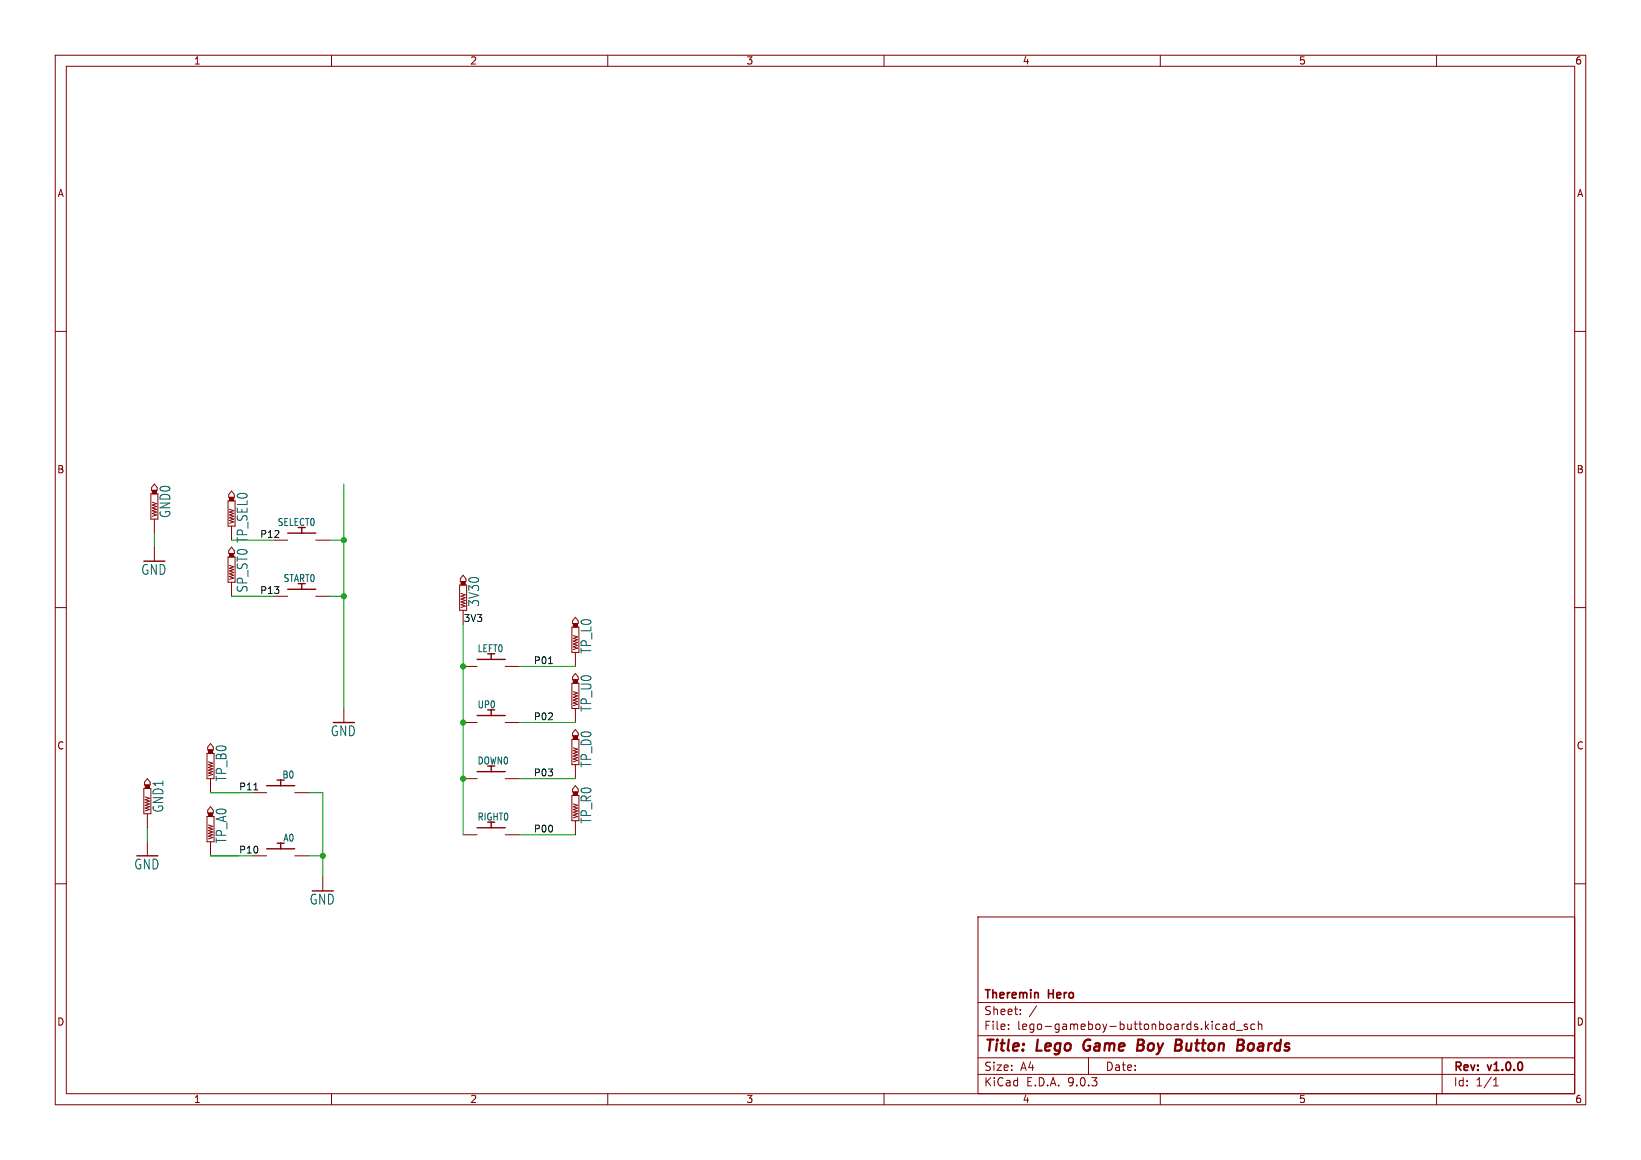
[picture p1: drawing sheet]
<svg xmlns="http://www.w3.org/2000/svg" width="297mm" height="210mm" viewBox="0 0 297 210" stroke-linecap="round" stroke-linejoin="round" font-family="sans-serif">
<g fill="none" stroke="#840000" stroke-width=".18">
<path d="M10 10h277v190h-277zM12 12h273v186h-273zM60 10v2M110 10v2M160 10v2M210 10v2M260 10v2M10 60h2M285 60h2M27.3 89.4h1.3v4.6h-1.3zM27.6 90.9l.7 .3-.7 .2 .7 .3-.7 .2 .7 .3-.7 .3 .7 .2-.7 .3 .7 .2-.7 .3M27.9 94v2.5"/>
<path d="M27.9 99.1v2.5M28.4 88.3l-.5-.7-.5 .7v.5h1M41.3 90.7h1.2v4.6h-1.2zM41.5 92.2l.8 .3-.8 .2 .8 .3-.8 .2 .8 .3-.8 .2 .8 .3-.8 .2 .8 .3-.8 .2M41.9 95.3v2.5M42.4 99.7l-.5-.6-.5 .6v.5h1M42.4 89.5l-.5-.6-.5 .6v.5h1M49.5 97.8h2.6M57.1 97.8h2.6M10 110h2M41.3 100.8h1.2v4.6h-1.2zM41.5 102.4l.8 .2-.8 .3 .8 .2-.8 .3 .8 .2-.8 .3 .8 .2-.8 .3 .8 .2-.8 .3"/>
<path d="M41.9 105.4v2.6M49.5 108h2.6M57.1 108h2.6M83.2 105.9h1.3v4.6h-1.3zM83.4 107.4l.8 .3-.8 .3 .8 .2-.8 .3 .8 .2-.8 .3 .8 .2-.8 .3 .8 .2-.8 .3M83.8 110.5v2.5M84.3 104.8l-.5-.7-.5 .7v.5h1M103.5 113.5h1.3v4.6h-1.3zM103.8 115.1l.7 .2-.7 .3 .7 .2-.7 .3 .7 .2-.7 .3 .7 .2-.7 .3 .7 .2-.7 .3M104.1 118.1v2.6M104.6 112.4l-.5-.6-.5 .6v.5h1M285 110h2"/>
<path d="M37.5 136.4h1.2v4.6h-1.2zM37.7 137.9l.8 .3-.8 .2 .8 .3-.8 .2 .8 .3-.8 .2 .8 .3-.8 .3 .8 .2-.8 .3M38.6 135.3l-.5-.7-.5 .7v.5h1M62.2 128.3v2.5M83.8 130.8h2.6M83.8 120.7h2.6M91.4 130.8h2.6M91.4 120.7h2.6M103.5 123.7h1.3v4.6h-1.3zM103.5 133.9h1.3v4.5h-1.3zM103.8 135.4l.7 .2-.7 .3 .7 .2-.7 .3 .7 .3-.7 .2 .7 .3-.7 .2 .7 .3-.7 .2M103.8 125.2l.7 .3-.7 .2 .7 .3-.7 .2 .7 .3-.7 .2 .7 .3-.7 .3 .7 .2-.7 .3"/>
<path d="M104.1 128.3v2.5M104.1 138.4v2.6M104.6 132.7l-.5-.6-.5 .6v.5h1M104.6 122.6l-.5-.7-.5 .7v.5h1M26 142.7h1.3v4.6h-1.3zM26.3 144.3l.8 .2-.8 .3 .8 .2-.8 .3 .8 .2-.8 .3 .8 .3-.8 .2 .8 .3-.8 .2M26.7 147.3v2.6M26.7 152.4v2.5M27.2 141.6l-.5-.6-.5 .6v.5h1M37.5 147.8h1.2v4.6h-1.2zM37.7 149.4l.8 .2-.8 .3 .8 .2-.8 .3 .8 .2-.8 .3 .8 .2-.8 .3 .8 .2-.8 .3M38.1 141v2.5"/>
<path d="M38.1 152.4v2.5M38.6 146.7l-.5-.6-.5 .6v.5h1M45.7 154.9h2.6M45.7 143.5h2.6M53.3 154.9h2.6M53.3 143.5h2.6M58.4 158.8v2.5M83.8 141h2.6M83.8 151.1h2.6M91.4 141h2.6M91.4 151.1h2.6M103.5 144h1.3v4.6h-1.3z"/>
<path d="M103.8 145.5l.7 .3-.7 .3 .7 .2-.7 .3 .7 .2-.7 .3 .7 .2-.7 .3 .7 .2-.7 .3M104.1 148.6v2.5M104.6 142.9l-.5-.7-.5 .7v.5h1M10 160h2M177 166h108v32h-108zM285 160h2M60 198v2M110 198v2M160 198v2M177 194.5h108M177 191.5h108M177 187.5h108"/>
<path d="M177 181.5h108M182.5 186.3v.1M182.5 185.5v.1M184.7 183.6v.1M184.7 182.8v.1M187.6 182.1l-1.3 2M197 191.5v3M210 198v2M220.6 185.4l.1 .1M220.7 186.3l-.1 .1M221.4 185.5h.6v.9M222 185.8h-.5a.29 .29 0 0 0-.2 .3 .29 .29 0 0 0 .2 .3l.5-.1"/>
<path d="M223.4 185.5l-.4-.1-.3 .3v.4l.1 .2h.6M223.4 184.9v1.5M223.7 186.5h1.2M225.7 185.5l-.3-.1-.2 .2v.2l.5 .2v.3h-.5M227.1 185.5l-.4-.1-.3 .3v.4l.1 .2h.6M227.7 185.5l.3-.1 .3 .1 .1 .9M227.7 184.9v1.5M260 198v2M261 191.5v6.5M270.3 196.6h.9M270.3 195.5l.4-.4v1.5"/>
</g>
<path d="M196.4 188.5a1.27 1.27 0 0 0 0 1.6M205.9 189.2h.7M206.6 189.2l.2 .1M206.7 188.2h-.7l-.2 2 .9-.1M206.8 189.1l-.2 .1M225.1 188.4v.4M226.6 188.9a.62 .62 0 0 0-.7 .4v.7l.3 .2h.2" fill="none" stroke="#840000" stroke-width=".4"/>
<g fill="#840000" stroke="#840000" stroke-width=".18">
<path d="M103.8 133.2h.7v.7h-.7z"/>
<path d="M37.7 147.2h.8v.6h-.8z"/>
<path d="M26.3 142.1h.8v.6h-.8z"/>
<path d="M37.7 135.8h.8v.6h-.8z"/>
<path d="M27.6 88.8h.7v.6h-.7z"/>
<path d="M103.8 123.1h.7v.6h-.7z"/>
<path d="M103.8 112.9h.7v.6h-.7z"/>
<path d="M41.5 100.2h.8v.6h-.8z"/>
<path d="M103.8 143.4h.7v.6h-.7z"/>
<path d="M41.5 90h.8v.7h-.8z"/>
<path d="M83.4 105.3h.8v.6h-.8z"/>
</g>
<g fill="none" stroke="#840000" stroke-width=".25">
<path d="M52.1 96.5h5M54.6 95.5v1M52.1 106.7h5M54.6 105.7v1M86.4 119.4h5M88.9 118.4v1M86.4 129.5h5M86.4 139.7h5M88.9 128.5v1M88.9 138.7v1M48.3 153.7h5M48.3 142.2h5"/>
<path d="M50.2 152.7h.6v1M50.2 141.2h.6v1M86.4 149.9h5M88.9 148.8v1.1"/>
</g>
<path d="M99.3 120.1h.7M45.9 143h.8" fill="none" stroke="#0f0f0f" stroke-width=".18"/>
<g fill="none" stroke="#009600" stroke-width=".18">
<path d="M27.9 96.5v2.6M41.9 97.8h7.6M59.7 97.8h2.5M62.2 87.6v40.7M41.9 108h7.6M59.7 108h2.5M83.8 113v38.1M94 130.8h10.1M94 120.7h10.1M26.7 149.9v2.5M38.1 154.9h7.6M38.1 143.5h7.6"/>
<path d="M55.9 154.9h2.5M55.9 143.5h2.5v15.3M94 141h10.1M94 151.1h10.1"/>
</g>
<g fill="#009600" stroke="#009600" stroke-width=".18">
<circle cx="83.8" cy="130.8" r=".46"/>
<circle cx="83.8" cy="141" r=".46"/>
<circle cx="83.8" cy="120.7" r=".46"/>
<circle cx="62.2" cy="97.8" r=".46"/>
<circle cx="62.2" cy="108" r=".46"/>
<circle cx="58.4" cy="154.9" r=".46"/>
</g>
<g font-size="2.8" fill="#840000">
<text x="178" y="190.9">Title:</text>
<text x="187.7" y="190.9">Lego</text>
<text x="196.9" y="190.9">Game</text>
<text x="207.4" y="190.9">Boy</text>
<text x="215.1" y="190.9">Button</text>
<text x="227.1" y="190.9">Boards</text>
</g>
<g font-size="2.5" fill="#006464">
<text x="31" y="93.9" transform="rotate(-90 31 93.9)">GND0</text>
<text x="25.5" y="104.3">GND</text>
<text x="45" y="107.4" transform="rotate(-90 45 107.4)">SP_ST0 TP_SEL0</text>
<text x="86.9" y="110" transform="rotate(-90 86.9 110)">3V30</text>
<text x="107.2" y="118.4" transform="rotate(-90 107.2 118.4)">TP_L0</text>
<text x="107.2" y="129" transform="rotate(-90 107.2 129)">TP_U0</text>
<text x="59.7" y="133.5">GND</text>
<text x="41.2" y="141.6" transform="rotate(-90 41.2 141.6)">TP_B0</text>
<text x="107.2" y="139.1" transform="rotate(-90 107.2 139.1)">TP_D0</text>
<text x="29.8" y="147.2" transform="rotate(-90 29.8 147.2)">GND1</text>
<text x="107.2" y="149.2" transform="rotate(-90 107.2 149.2)">TP_R0</text>
<text x="41.2" y="152.8" transform="rotate(-90 41.2 152.8)">TP_A0</text>
<text x="24.2" y="157.6">GND</text>
<text x="55.9" y="164">GND</text>
</g>
<g font-size="2.1" fill="#840000">
<text x="178" y="184">Sheet:</text>
<text x="178" y="181.2">Theremin</text>
<text x="189.8" y="181.2">Hero</text>
<text x="178" y="186.7">File:</text>
<text x="184.1" y="186.7">lego-gameboy-buttonboards.kicad_sch</text>
<text x="178" y="196.9">KiCad</text>
<text x="178" y="194.1">Size:</text>
<text x="184.7" y="194.1">A4</text>
<text x="185.7" y="196.9">E.D.A.</text>
<text x="193.3" y="196.9">9.0.3</text>
<text x="200" y="194.1">Date:</text>
<text x="263" y="194.3">Rev:</text>
<text x="263" y="196.9">Id:</text>
<text x="267.1" y="196.9">1/1</text>
<text x="269.4" y="194.3">v1.0.0</text>
</g>
<g font-size="1.8" fill="#840000">
<text x="35" y="11.9">1</text>
<text x="85" y="11.9">2</text>
<text x="135" y="11.9">3</text>
<text x="185" y="11.9">4</text>
<text x="235" y="11.9">5</text>
<text x="285" y="11.9">6</text>
<text x="10.3" y="35.9">A</text>
<text x="285.3" y="35.9">A</text>
<text x="10.3" y="85.9">B</text>
<text x="285.3" y="85.9">B</text>
<text x="10.3" y="135.9">C</text>
<text x="285.3" y="135.9">C</text>
<text x="10.3" y="185.9">D</text>
<text x="285.3" y="185.9">D</text>
<text x="35" y="199.9">1</text>
<text x="85" y="199.9">2</text>
<text x="135" y="199.9">3</text>
<text x="185" y="199.9">4</text>
<text x="235" y="199.9">5</text>
<text x="285" y="199.9">6</text>
</g>
<g font-size="1.8" fill="#006464">
<text x="50.1" y="95.4">SELECT0</text>
<text x="51.2" y="105.6">START0</text>
<text x="86.3" y="118.3">LEFT0</text>
<text x="86.3" y="128.4">UP0</text>
<text x="51" y="141.1">B0</text>
<text x="86.3" y="138.6">DOWN0</text>
<text x="86.3" y="148.8">RIGHT0</text>
<text x="51.2" y="152.6">A0</text>
</g>
<text font-size="1.8" fill="#0f0f0f" x="83.8" y="112.7">3V3</text>
<g font-size="1.7" fill="#0f0f0f">
<text x="47" y="97.4">P12</text>
<text x="47" y="107.6">P13</text>
<text x="96.5" y="120.3">P01</text>
<text x="96.5" y="130.5">P02</text>
<text x="43.2" y="143.2">P11</text>
<text x="96.5" y="140.6">P03</text>
<text x="43.2" y="154.6">P10</text>
<text x="96.5" y="150.8">P00</text>
</g>
</svg>
